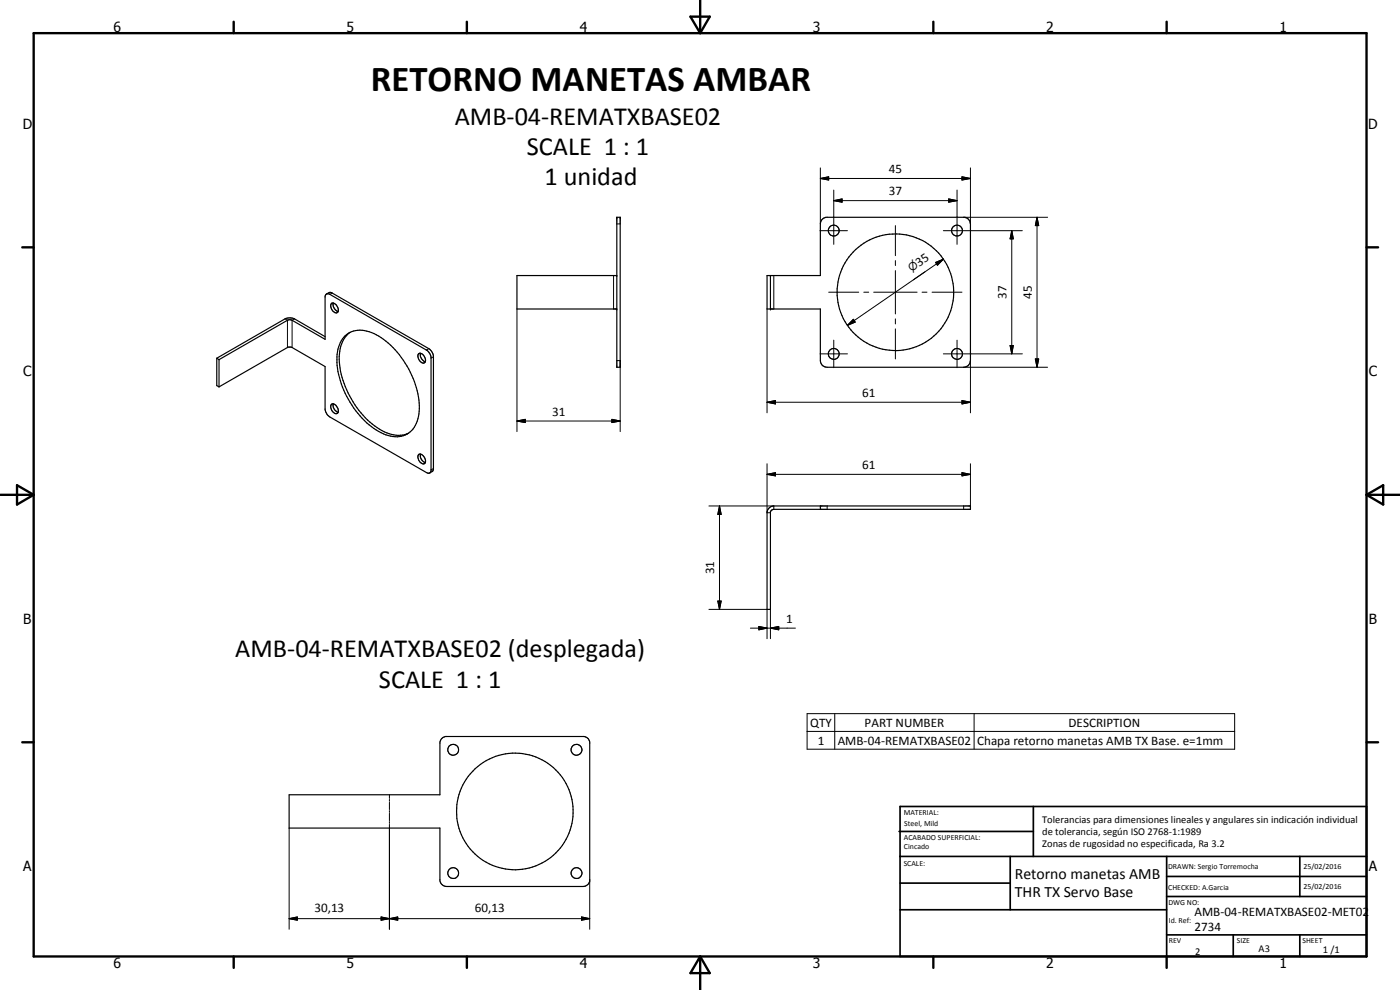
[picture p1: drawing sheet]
<svg xmlns="http://www.w3.org/2000/svg" width="420mm" height="297mm" viewBox="0 0 420 297" stroke-linecap="round" stroke-linejoin="round" font-family="sans-serif">
<g fill="none" stroke="#000" stroke-width=".35">
<path d="M185.1 65.2h1v45h-1zM246.7 65.9l1.2-.7h41.7l.9 .5 .6 .8 .1 .7v41a2.09 2.09 0 0 1-2 2h-41a2 2 0 0 1-2-2v-15.5h-16v-10h16v-15.5zM98 88.2a1.43 1.43 0 0 1 1.5-.4l29.2 16.8 1 1.2 .4 1v34l-.3 .6-.8 .5M99.4 91.1a1.74 1.74 0 0 1 2.1 1.8 .78 .78 0 0 1-.4 1 .78 .78 0 0 1-1-.4l-.5-.7-.3-.8zM100 90.9a2.24 2.24 0 0 0 1.5 2.6M105.1 99.7a9.7 9.7 0 0 0-3.3 8.9 26.4 26.4 0 0 0 14.3 21.3 8 8 0 0 0 6.4 .1M185.1 82.7h-30v10h30M231.2 82.7v10M65.1 107.5v8.2l.6 .4M65.1 107.5l.6 .4M65.7 107.9l21.2-12 .8 .2 9.9 5.7v-12.9l.1-.5 .5-.3 .6 .1 29.2 16.8a3.3 3.3 0 0 1 1.4 2.2v34.1a.83 .83 0 0 1-.6 .7 .83 .83 0 0 1-.8-.2l-29-16.7a3.3 3.3 0 0 1-1.4-2.2v-12.9l-10.1-5.8-1.2 .1-20.6 11.8M65.7 107.9v8.2"/>
<path d="M97.6 101l-9.2-5.3a3.5 3.5 0 0 0-2.9 0l-20.4 11.8M103.6 100.8a7.6 7.6 0 0 1 8.6-.7 26.8 26.8 0 0 1 13.6 23.3 7.5 7.5 0 0 1-5.3 7.5 11.7 11.7 0 0 1-9.7-3.4 26.8 26.8 0 0 1-9.6-21.2 8.9 8.9 0 0 1 2.4-5.5zM125.6 106.2a1.58 1.58 0 0 1 2.1 1.5 .87 .87 0 0 1-.5 1.2 .87 .87 0 0 1-1.1-.5 2.09 2.09 0 0 1-.5-2.2zM126.2 106a2.22 2.22 0 0 0 1.5 2.5M99.4 121.4l.5-.2 .5 .1 .9 1a.98 .98 0 0 1 .3 1.2 .98 .98 0 0 1-1.1 .6 2.24 2.24 0 0 1-1.1-2.7zM100 121.2a2.18 2.18 0 0 0 1.5 2.5M125.6 136.4a1.58 1.58 0 0 1 2.1 1.6 .83 .83 0 0 1-.3 1.1 .83 .83 0 0 1-1.1-.2 2.19 2.19 0 0 1-.7-2.5zM126.2 136.2a2.18 2.18 0 0 0 1.5 2.6M230.9 152.3l1.3-.5h59v1h-59l-.6 .2-.4 .6v29.2h-1v-29l.1-.6zM246.2 151.8v1M86.8 238.5h45.2l.2-16.2a1.89 1.89 0 0 1 1.5-1.3h41.6l1.3 .7 .4 .9v41.7l-.4 1-.9 .6-.7 .1-41.7-.1-.8-.6-.5-1v-15.8h-45.2z"/>
<circle cx="250.2" cy="69.2" r="1.64"/>
<circle cx="287.2" cy="69.2" r="1.62"/>
<circle cx="268.7" cy="87.7" r="17.5"/>
<circle cx="250.2" cy="106.2" r="1.62"/>
<circle cx="287.2" cy="106.2" r="1.64"/>
<circle cx="136" cy="224.9" r="1.64"/>
<circle cx="173" cy="225" r="1.63"/>
<circle cx="154.5" cy="243.5" r="17.5"/>
<circle cx="136" cy="262" r="1.64"/>
<circle cx="173" cy="262" r="1.62"/>
</g>
<g fill="#000">
<circle cx="185.1" cy="65.2" r=".18"/>
<circle cx="186.1" cy="65.2" r=".18"/>
<circle cx="185.1" cy="82.7" r=".18"/>
<circle cx="185.1" cy="92.7" r=".18"/>
<circle cx="231.2" cy="82.7" r=".18"/>
<circle cx="231.2" cy="92.7" r=".18"/>
</g>
<g fill="none" stroke="#000" stroke-width=".3">
<path d="M246.2 53.6l2.5-.6v1zM246.2 53.6h45M246.2 50.4v16.8M250.2 57v16.3M284.7 59.7l2.5 .5-2.5 .5zM287.2 57v16.3M288.7 53l2.5 .6-2.5 .4zM291.2 50.4v16.8M185.1 67.2h1M246.1 69.2h8.2M250.2 60.2l2.5-.5v1zM250.2 60.2h37"/>
<path d="M268.7 67.7v9M268.7 78.2v1.5M280.8 78.7l2.3-.9-1.8 1.8zM283.1 77.8l-28.8 19.8M283.1 69.2h23.7M289.2 65.2h25.2M303.6 69.2l.5 2.5h-1zM303.6 69.2v37M311.2 65.2l.5 2.5h-1zM311.2 65.2v45M85.5 95.7l.8 .4v8.2M88.4 95.7l-.7 .4v8.2"/>
<path d="M99.7 87.9l-.7 .4M155.1 92.7v36.8M184.1 82.7v10M230.2 92.7v31.2M232.2 82.7v10M248.7 87.7h9M256.1 95.8l.6 .8-2.4 1zM259.2 87.7h1.5M262.2 87.7h13M268.7 81.2v13M268.7 95.7v1.5M268.7 98.7v9"/>
<path d="M276.7 87.7h1.5M277.6 81.6l-3.5 2.3M279.7 87.7h9M128.7 104.6l-.7 .4M130.1 107.1l-.7 .3M185.1 108.2h1v21.3M246.1 106.2h8.2M250.2 102.1v8.2M283.1 106.2h23.7M287.2 102.1v8.2M289.2 110.2h25.2M291.2 108.2v15.7"/>
<path d="M303.1 103.7h1l-.5 2.5zM310.7 107.7h1l-.5 2.5zM155.1 126.3l2.5-.5v1zM155.1 126.3h31M183.6 125.8l2.5 .5-2.5 .5zM230.2 120.7l2.5-.5v1zM230.2 139.1v14.7h1M230.2 120.7h61M288.7 120.2l2.5 .5-2.5 .5zM291.2 139.1v12.7M130.1 140.6l-.7 .4M212.8 151.8h19.4v1"/>
<path d="M215.9 151.8l.5 2.5h-1zM215.9 151.8v31M230.2 142.3l2.5-.5v1zM230.2 142.3h61M248.2 151.8v1M288.7 141.8l2.5 .5-2.5 .5zM289.2 151.8v1M212.8 182.8h17.4v8.8M215.4 180.3h1l-.5 2.5zM225.2 188.5h13.5M227.7 188l2.5 .5-2.5 .5zM231.2 188.5l2.5-.5v1z"/>
<path d="M231.2 182.8v8.8M242.2 214.1h128.3v10.7h-128.3zM242.2 219.5h128.3M250.5 214.1v10.7M292.3 214.1v10.7M116.9 238.5v1.1M116.9 239.9v.5M86.8 248.5v30.3M116.9 240.7v2.2M116.9 243.2v.6M116.9 244v2.3M116.9 246.5v.6"/>
<path d="M116.9 247.4v31.4M86.8 275.6l2.4-.5v1zM86.8 275.6h90.2M114.4 275.1l2.5 .5-2.5 .5zM116.9 275.6l2.5-.5v1zM174.5 275.1l2.5 .5-2.5 .5zM177 263.9v14.9"/>
</g>
<g fill="none" stroke="#000" stroke-width=".71">
<path d="M10.1 9.9h400v277.1h-400zM70.1 6.5v3.4M140.1 6.5v3.4M207.2 5h5.8l-2.9 4.9zM210.1 0v9.9M280.1 6.5v3.4M350.1 6.5v3.4M6.7 74.2h3.4M410.1 74.2h3.5M.1 148.5h10M5.1 145.6l5 2.9-5 2.9zM410.1 148.5h10"/>
<path d="M410.1 148.5l5-2.9v5.8zM6.7 222.7h3.4M410.1 222.7h3.5M70.1 287v3.4M140.1 287v3.4M210.1 287v10M210.1 287l2.9 5h-5.8zM280.1 287v3.4M350.1 287v3.4"/>
</g>
<g fill="none" stroke="#000" stroke-width=".51">
<path d="M269.8 249.5h40.3M270.1 242h140v45h-140zM270.1 257h140M303.2 257v16M310.1 242v15M350.1 257v30M390.1 257v12M270.1 265h33.1M270.1 273h80M350.1 269h60M350.1 263h60M350.1 280.5h60"/>
<path d="M370.1 280.5v6.5M390.1 280.5v6.5"/>
</g>
<g fill="#000">
<path d="M246.2 53.6l2.5-.6v1zM250.2 60.2l2.5-.5v1zM288.7 53l2.5 .6-2.5 .4zM280.8 78.7l2.3-.9-1.8 1.8zM284.7 59.7l2.5 .5-2.5 .5zM303.6 69.2l.5 2.5h-1zM311.2 65.2l.5 2.5h-1zM256.1 95.8l.6 .8-2.4 1zM303.1 103.7h1l-.5 2.5zM310.7 107.7h1l-.5 2.5zM155.1 126.3l2.5-.5v1zM183.6 125.8l2.5 .5-2.5 .5z"/>
<path d="M230.2 120.7l2.5-.5v1zM288.7 120.2l2.5 .5-2.5 .5zM215.9 151.8l.5 2.5h-1zM230.2 142.3l2.5-.5v1zM288.7 141.8l2.5 .5-2.5 .5zM215.4 180.3h1l-.5 2.5zM227.7 188l2.5 .5-2.5 .5zM231.2 188.5l2.5-.5v1zM86.8 275.6l2.4-.5v1zM114.4 275.1l2.5 .5-2.5 .5zM116.9 275.6l2.5-.5v1zM174.5 275.1l2.5 .5-2.5 .5z"/>
</g>
<text font-size="11" x="111.3" y="27.4">RETORNO MANETAS AMBAR</text>
<g font-size="7.9">
<text x="136.5" y="37.4">AMB-04-REMATXBASE02</text>
<text x="158.1" y="46.4">SCALE 1 : 1</text>
<text x="163.4" y="55.4">1 unidad</text>
<text x="70.6" y="197.3">AMB-04-REMATXBASE02 (desplegada)</text>
<text x="113.7" y="206.3">SCALE 1 : 1</text>
</g>
<g font-size="4.7">
<text x="304.6" y="263.8">Retorno manetas AMB</text>
<text x="304.6" y="269.2">THR TX Servo Base</text>
</g>
<g font-size="4.2">
<text x="34" y="9.6">6</text>
<text x="104" y="9.6">5</text>
<text x="174" y="9.6">4</text>
<text x="244" y="9.6">3</text>
<text x="314" y="9.6">2</text>
<text x="384" y="9.6">1</text>
<text x="6.8" y="38.7">D</text>
<text x="410.6" y="38.7">D</text>
<text x="7" y="112.9">C</text>
<text x="410.8" y="112.9">C</text>
<text x="7" y="187.1">B</text>
<text x="410.8" y="187.1">B</text>
<text x="7" y="261.4">A</text>
<text x="410.8" y="261.4">A</text>
<text x="34" y="290.4">6</text>
<text x="104" y="290.4">5</text>
<text x="174" y="290.4">4</text>
<text x="244" y="290.4">3</text>
<text x="314" y="290.4">2</text>
<text x="384" y="290.4">1</text>
</g>
<g font-size="3.9">
<text x="266.7" y="52">45</text>
<text x="266.7" y="58.6">37</text>
<text x="275.8" y="80.2" transform="rotate(-35 275.8 80.2)">35</text>
<text x="302.1" y="89.7" transform="rotate(-90 302.1 89.7)">37</text>
<text x="309.7" y="89.7" transform="rotate(-90 309.7 89.7)">45</text>
<text x="258.7" y="119.2">61</text>
<text x="165.7" y="124.8">31</text>
<text x="258.7" y="140.8">61</text>
<text x="214.4" y="172.3" transform="rotate(-90 214.4 172.3)">31</text>
<text x="236" y="186.9">1</text>
<text x="243.2" y="218.1">QTY</text>
<text x="259.5" y="218.1">PART NUMBER</text>
<text x="320.7" y="218.1">DESCRIPTION</text>
<text x="245.4" y="223.4">1</text>
<text x="251.4" y="223.4">AMB-04-REMATXBASE02</text>
<text x="293.2" y="223.4">Chapa retorno manetas AMB TX Base. e=1mm</text>
<text x="94.3" y="273.6">30,13</text>
<text x="142.5" y="273.6">60,13</text>
<text x="358.5" y="275">AMB-04-REMATXBASE02-MET02</text>
<text x="358.5" y="279.4">2734</text>
</g>
<text font-size="3.3" x="273.5" y="81.7" transform="rotate(-35 273.5 81.7)">n</text>
<g font-size="3.1">
<text x="312.7" y="246.8">Tolerancias para dimensiones lineales y angulares sin indicación individual</text>
<text x="312.7" y="250.4">de tolerancia, según ISO 2768-1:1989</text>
<text x="312.7" y="254">Zonas de rugosidad no especificada, Ra 3.2</text>
<text x="358.7" y="286.5">2</text>
<text x="377.7" y="285.6">A3</text>
<text x="397" y="285.9">1 /1</text>
</g>
<g font-size="2.4">
<text x="271.2" y="244.4">MATERIAL:</text>
<text x="271.3" y="252">ACABADO SUPERFICIAL:</text>
<text x="271.4" y="247.9">Steel, Mild</text>
<text x="271.3" y="254.6">Cincado</text>
<text x="271.2" y="259.7">SCALE:</text>
<text x="350.6" y="260.8">DRAWN: Sergio Torremocha</text>
<text x="391.2" y="260.6">25/02/2016</text>
<text x="350.6" y="267">CHECKED: A.Garcia</text>
<text x="391.2" y="266.7">25/02/2016</text>
<text x="350.6" y="271.4">DWG NO:</text>
<text x="350.8" y="276.9">Id. Ref:</text>
<text x="350.8" y="282.8">REV</text>
<text x="371.2" y="282.9">SIZE</text>
<text x="390.9" y="282.9">SHEET</text>
</g>
</svg>
